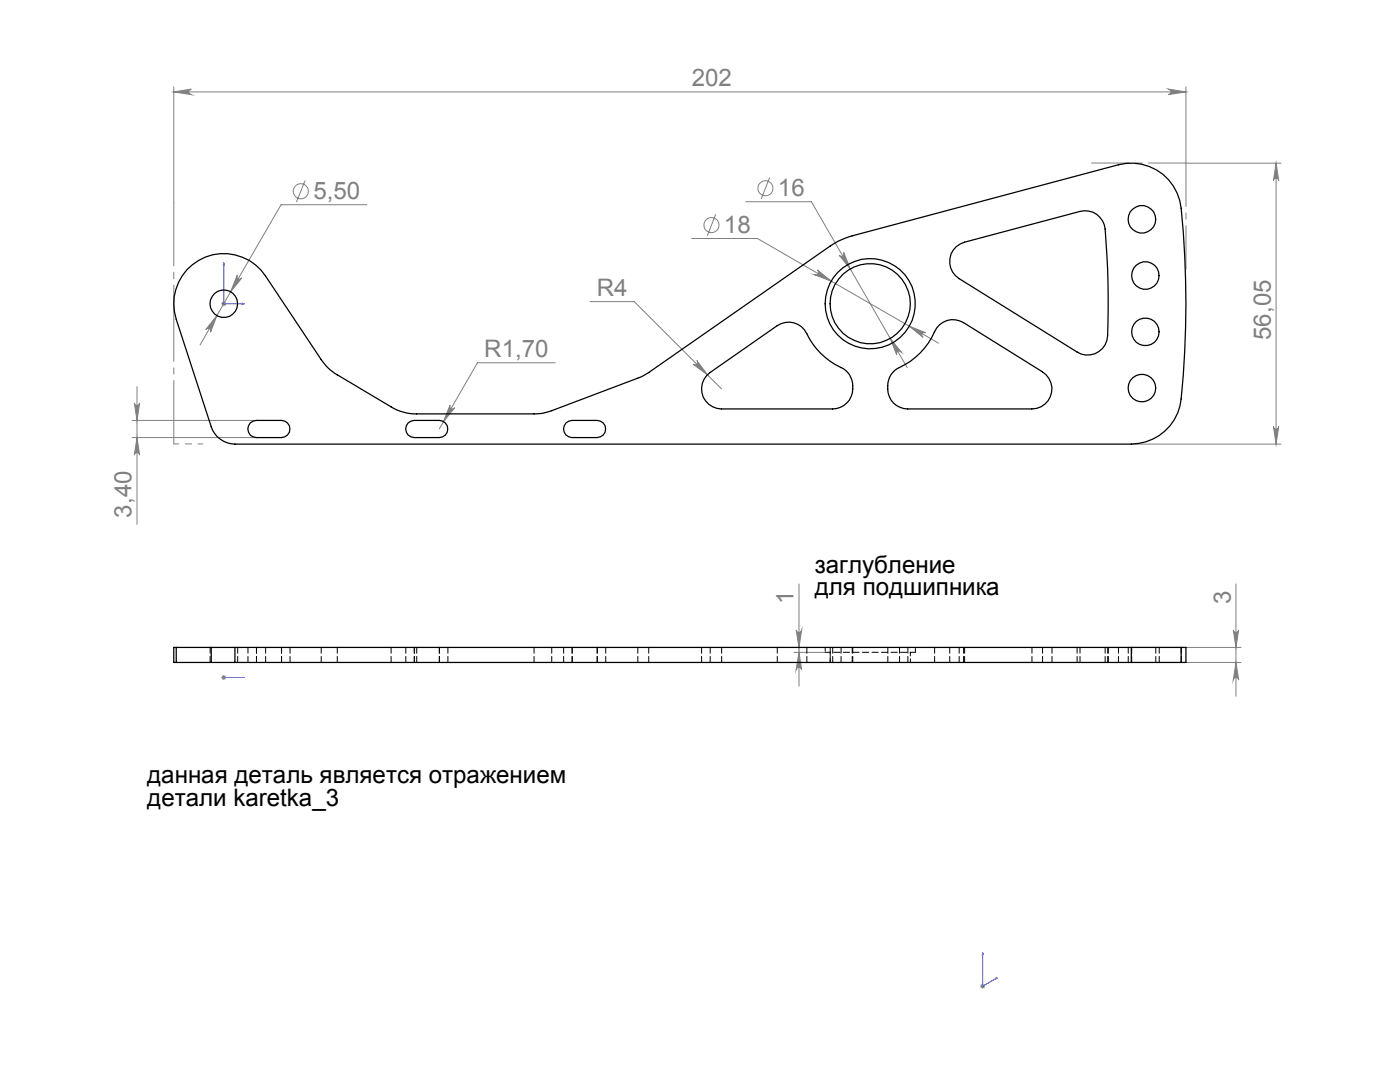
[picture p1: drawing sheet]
<svg xmlns="http://www.w3.org/2000/svg" width="279mm" height="216mm" viewBox="0 0 279 216" stroke-linecap="round" stroke-linejoin="round" font-family="sans-serif">
<g fill="none" stroke="#808080" stroke-width=".2">
<path d="M34.7 18.3l3.5-.5a.55 .55 0 0 0-.5 .5 .55 .55 0 0 0 .5 .6zM34.7 17.3v23.1M34.7 18.3h202M233.2 17.8l3.5 .5-3.5 .6a.55 .55 0 0 0 .5-.6 .55 .55 0 0 0-.5-.5zM236.7 17.3v15.2M60.9 36l-1.7 4.3M153.6 35.4l-1.7 4.3M236.7 32.6h19M254.7 32.6l.5 3.5a.53 .53 0 0 0-.5-.5 .53 .53 0 0 0-.6 .5zM254.7 32.6v56M47.3 54.9a.53 .53 0 0 0 .2 .7 .53 .53 0 0 0 .8-.1l-2.3 2.7zM73.2 40.9h-17.1l-16.2 27.9"/>
<path d="M138 47.6h13.2l36.1 20.9M142.8 42.8l-1.7 4.3M148.8 40.3h13.1l19.1 33M163.1 53.9l2.8 2.2-3.3-1.3a.56 .56 0 0 0 .7-.2 .56 .56 0 0 0-.2-.7zM167.5 50.9a.53 .53 0 0 0 .7 .2 .53 .53 0 0 0 .2-.7l1.3 3.3zM27.3 77.2v27.4M43.3 63l-1.3 3.3a.55 .55 0 0 0-.2-.7 .55 .55 0 0 0-.7 .2zM44.2 60.6h1M44.3 60.3l.7 .7M44.7 60.1v1M45 60.3l-.7 .7M110.8 72.4h-15.5l-7.6 13.2"/>
<path d="M117.8 60.2h8.8l17.4 17.4M139.1 71.9l2.1 2.9-2.9-2.1a.52 .52 0 0 0 .8 0 .52 .52 0 0 0 0-.8zM177.7 67.5l2.2 2.8a.54 .54 0 0 0-.7-.2 .54 .54 0 0 0-.2 .7zM181.5 65.1l3.2 1.3a.53 .53 0 0 0-.6 .2 .53 .53 0 0 0 .1 .7zM26.4 83.9h24.8M26.4 87.3h24.8M26.8 80.4a.53 .53 0 0 0 .5 .5 .53 .53 0 0 0 .6-.5l-.6 3.5zM27.3 87.3l.6 3.5a.53 .53 0 0 0-.6-.5 .53 .53 0 0 0-.5 .5zM89.8 80.8a.53 .53 0 0 0 .2 .8 .53 .53 0 0 0 .7-.2l-2.2 2.7zM225.8 88.6h29.9M254.1 85.1a.53 .53 0 0 0 .6 .5 .53 .53 0 0 0 .5-.5l-.5 3.5zM159.5 116.5v20.4"/>
<path d="M246.7 116.5v22.4M44.2 135.2h1M44.3 134.8l.7 .7M44.7 134.7v1M45 134.8l-.7 .7M158.4 130.2h6.2M158.9 125.7a.55 .55 0 0 0 .5 .5 .55 .55 0 0 0 .6-.5l-.5 3.5zM159.5 130.2l.5 3.5a.55 .55 0 0 0-.6-.5 .55 .55 0 0 0-.5 .5zM225.8 129.2h21.9M225.8 132.2h21.9M246.1 125.7a.53 .53 0 0 0 .6 .5 .53 .53 0 0 0 .5-.5l-.5 3.5zM246.7 132.2l.5 3.5a.53 .53 0 0 0-.5-.5 .53 .53 0 0 0-.6 .5z"/>
<path d="M195.6 196.8h1M195.8 196.4l.7 .7M196.1 196.3v1M196.5 196.4l-.7 .7"/>
<circle cx="60" cy="38.2" r="1.51"/>
<circle cx="152.8" cy="37.6" r="1.51"/>
<circle cx="142" cy="44.9" r="1.51"/>
</g>
<path d="M44.7 52.5l.1 .3h-.2zM44.7 52.5v8.1h4.1M48.3 60.5l.5 .1-.5 .1zM44.6 135.2h.2zM44.7 135.2h.1M44.7 135.2h4.1M48.8 135.2h-.5h.5M196.1 190.1v6.7l2.9-1.7M196.1 190.1l.1 .3-.2 .1zM198.7 195.2l.3-.1-.3 .3z" fill="none" stroke="#00f" stroke-width=".2"/>
<path d="M34.7 40.4v48.2" fill="none" stroke="#808080" stroke-width=".2" stroke-dasharray="15.2 1.3 1.3 1.3" stroke-dashoffset="2.6"/>
<path d="M34.7 88.6h5.8" fill="none" stroke="#808080" stroke-width=".2" stroke-dasharray="15.2 1.3 1.3 1.3" stroke-dashoffset="14.2"/>
<path d="M217.9 32.5h18.8" fill="none" stroke="#808080" stroke-width=".2" stroke-dasharray="15.2 1.3 1.3 1.3" stroke-dashoffset="7.7"/>
<path d="M236.7 32.5v21.2" fill="none" stroke="#808080" stroke-width=".2" stroke-dasharray="15.2 1.3 1.3 1.3" stroke-dashoffset="6.6"/>
<g fill="#00f">
<path d="M48.3 60.5l.5 .1-.5 .1zM44.7 52.5l.1 .3h-.2z"/>
<path d="M48.3 135.2h.5zM44.6 135.2h.2zM198.7 195.2l.3-.1-.3 .3zM196.1 190.1l.1 .3-.2 .1z"/>
</g>
<g fill="#808080">
<path d="M43.3 63l-2.2 2.8a.55 .55 0 0 1 .7-.2 .55 .55 0 0 1 .2 .7zM47.3 54.9l-1.3 3.3 2.3-2.7a.53 .53 0 0 1-.8 .1 .53 .53 0 0 1-.2-.7zM177.7 67.5l1.3 3.3a.54 .54 0 0 1 .2-.7 .54 .54 0 0 1 .7 .2zM167.5 50.9l2.2 2.8-1.3-3.3a.53 .53 0 0 1-.2 .7 .53 .53 0 0 1-.7-.2zM181.5 65.1l2.7 2.2a.53 .53 0 0 1-.2-.7 .53 .53 0 0 1 .7-.2zM163.1 53.9a.55 .55 0 0 1 .2 .7 .55 .55 0 0 1-.7 .2l3.3 1.3zM139.1 71.9a.52 .52 0 0 1 0 .8 .52 .52 0 0 1-.8 0l2.9 2.1zM89.8 80.8l-1.3 3.3 2.2-2.7a.53 .53 0 0 1-.7 .1 .53 .53 0 0 1-.2-.7z"/>
<path d="M34.7 18.3l3.5-.5a.55 .55 0 0 0-.5 .5 .55 .55 0 0 0 .5 .6zM233.2 17.8l3.5 .5-3.5 .6a.55 .55 0 0 0 .5-.6 .55 .55 0 0 0-.5-.5z"/>
<path d="M254.7 32.6l.5 3.5a.53 .53 0 0 0-.5-.5 .53 .53 0 0 0-.6 .5zM254.1 85.1a.53 .53 0 0 0 .6 .5 .53 .53 0 0 0 .5-.5l-.5 3.5zM26.8 80.4a.53 .53 0 0 0 .5 .5 .53 .53 0 0 0 .6-.5l-.6 3.5zM27.3 87.3l.6 3.5a.53 .53 0 0 0-.6-.5 .53 .53 0 0 0-.5 .5zM246.1 125.7a.53 .53 0 0 0 .6 .5 .53 .53 0 0 0 .5-.5l-.5 3.5zM246.7 132.2l.5 3.5a.53 .53 0 0 0-.5-.5 .53 .53 0 0 0-.6 .5zM158.9 125.7a.55 .55 0 0 0 .5 .5 .55 .55 0 0 0 .6-.5l-.5 3.5zM159.5 130.2l.5 3.5a.55 .55 0 0 0-.6-.5 .55 .55 0 0 0-.5 .5z"/>
</g>
<g fill="none" stroke="#000" stroke-width=".25">
<path d="M37.3 53.8a10 10 0 0 1 15.7 1.3l11.1 16.7a9.5 9.5 0 0 0 3.2 3l10.7 6.4a9.9 9.9 0 0 0 5.1 1.4h23.5a9 9 0 0 0 3.5-.6l17.7-6.8 .9-.4 37-25.7a15.1 15.1 0 0 1 4.4-2l53.1-14.2a10 10 0 0 1 12.5 8.7 182.1 182.1 0 0 1-.2 39.4 10.1 10.1 0 0 1-9.7 7.6h-178.9a5.1 5.1 0 0 1-4.7-3.4l-7-21.5a9.9 9.9 0 0 1 2.1-9.9zM190.9 49.2l1.6-.9 23-6.1a4 4 0 0 1 5.1 3.5 155.5 155.5 0 0 1 .3 22.2 4 4 0 0 1-6 2.3l-23.5-14.6a4 4 0 0 1-.5-6.4zM141 74.9l.7-.6 13.4-9.3a4 4 0 0 1 5.9 1.6 14.3 14.3 0 0 0 7.3 7 4.5 4.5 0 0 1 .1 7.3l-1.5 .6-.7 .1h-22.2a4 4 0 0 1-3.7-2.4 4 4 0 0 1 .7-4.3zM187.5 64.8a4 4 0 0 1 4.8-.4l15.7 9.8a4 4 0 0 1 1.8 4.5 4 4 0 0 1-3.9 2.9h-24.7a4.3 4.3 0 0 1-3.7-6.3 5.1 5.1 0 0 1 3.1-2.6 15.1 15.1 0 0 0 6.3-7.3zM50 84.4l.5-.4 .7-.1h5a1.71 1.71 0 0 1 1.7 1.7 1.71 1.71 0 0 1-1.7 1.7h-5a1.73 1.73 0 0 1-1.6-1.1 1.73 1.73 0 0 1 .4-1.8zM81.5 84.4l.5-.4 .7-.1h5a1.71 1.71 0 0 1 1.7 1.7 1.71 1.71 0 0 1-1.7 1.7h-5a1.73 1.73 0 0 1-1.6-1.1 1.73 1.73 0 0 1 .4-1.8zM113 84.4l.5-.4 .7-.1h5a1.71 1.71 0 0 1 1.7 1.7 1.71 1.71 0 0 1-1.7 1.7h-5a1.73 1.73 0 0 1-1.6-1.1 1.73 1.73 0 0 1 .4-1.8zM35.2 129.2h-.5v3h.5M35.2 129.2h7M35.2 132.2h7M35.2 129.2v3M42.2 129.2h4.7"/>
<path d="M42.2 132.2h4.7M42.2 129.2v3M46.9 129.2v3M46.9 129.2h178.9M46.9 132.2h178.9M225.8 129.2h9.9M225.8 132.2h9.9M225.8 129.2v3M235.7 129.2h1v3h-1M235.7 129.2v3"/>
<circle cx="227.9" cy="43.8" r="2.74"/>
<circle cx="228.6" cy="55" r="2.74"/>
<circle cx="44.7" cy="60.6" r="2.75"/>
<circle cx="173.7" cy="60.6" r="8"/>
<circle cx="173.7" cy="60.6" r="9"/>
<circle cx="227.9" cy="77.4" r="2.75"/>
<circle cx="228.6" cy="66.2" r="2.75"/>
</g>
<g fill="none" stroke="#000" stroke-width=".2" stroke-dasharray="1.3 .6" stroke-dashoffset=".1">
<path d="M41.9 129.2v3M47.4 132.2v-3M49.5 129.2v3M51.2 129.2v3M53 132.2v-3M56.2 129.2v3M57.9 132.2v-3M64.1 132.2v-3M67.3 129.2v3M78.1 132.2v-3M81 129.2v3M82.7 129.2v3"/>
<path d="M83.2 129.2v3M87.7 129.2v3M89.4 132.2v-3M106.6 132.2v-3M110.1 129.2v3M112.5 129.2v3M114.2 129.2v3M119.2 129.2v3M120.9 132.2v-3M127.3 132.2v-3M129.5 129.2v3M140 129.2v3"/>
<path d="M141.7 132.2v-3M144 129.2v3M155.1 129.2v3M161 132.2v-3M165.7 132.2v-3M166.2 132.2v-3M167.9 129.2v3M170.1 132.2v-3M170.2 129.2v3M177.2 132.2v-3M179.5 132.2v-3M181.2 129.2v3"/>
<path d="M186.5 129.2v3M189.5 129.2v3M191.4 129.2v3M192.3 132.2v-3M192.5 132.2v-3M205.9 132.2v-3M208.1 129.2v3M209.9 132.2v-3M215 132.2v-3M215.5 129.2v3M220.6 132.2v-3M221.1 129.2v3"/>
<path d="M221.2 132.2v-3M223.2 132.2v-3M225.2 129.2v3M225.9 129.2v3M230.7 132.2v-3M231.4 132.2v-3M235.7 129.2v3"/>
</g>
<path d="M182.7 130.2h-18" fill="none" stroke="#000" stroke-width=".2" stroke-dasharray="1.3 .6" stroke-dashoffset=".2"/>
<path d="M164.7 129.2v1M182.7 130.2v-1" fill="none" stroke="#000" stroke-width=".2" stroke-dasharray="1.3 .6" stroke-dashoffset=".5"/>
<path d="M165.7 130.2v2M181.7 132.2v-2" fill="none" stroke="#000" stroke-width=".2" stroke-dasharray="1.3 .6" stroke-dashoffset=".6"/>
<g font-size="4.8" fill="#808080">
<text x="138" y="17.2">202</text>
<text x="62.5" y="39.7">5,50</text>
<text x="155.3" y="39.1">16</text>
<text x="144.5" y="46.5">18</text>
<text x="119.1" y="59.1">R4</text>
<text x="96.7" y="71.3">R1,70</text>
<text x="253.6" y="67.8" transform="rotate(-90 253.6 67.8)">56,05</text>
<text x="26.3" y="103.3" transform="rotate(-90 26.3 103.3)">3,40</text>
<text x="158.4" y="120.5" transform="rotate(-90 158.4 120.5)">1</text>
<text x="245.6" y="120.5" transform="rotate(-90 245.6 120.5)">3</text>
</g>
<g font-size="4.8">
<text x="162.6" y="114.3">заглубление</text>
<text x="162.6" y="118.8">для подшипника</text>
<text x="29.4" y="156.3">данная деталь является отражением</text>
<text x="29.4" y="160.8">детали karetka_3</text>
</g>
</svg>
